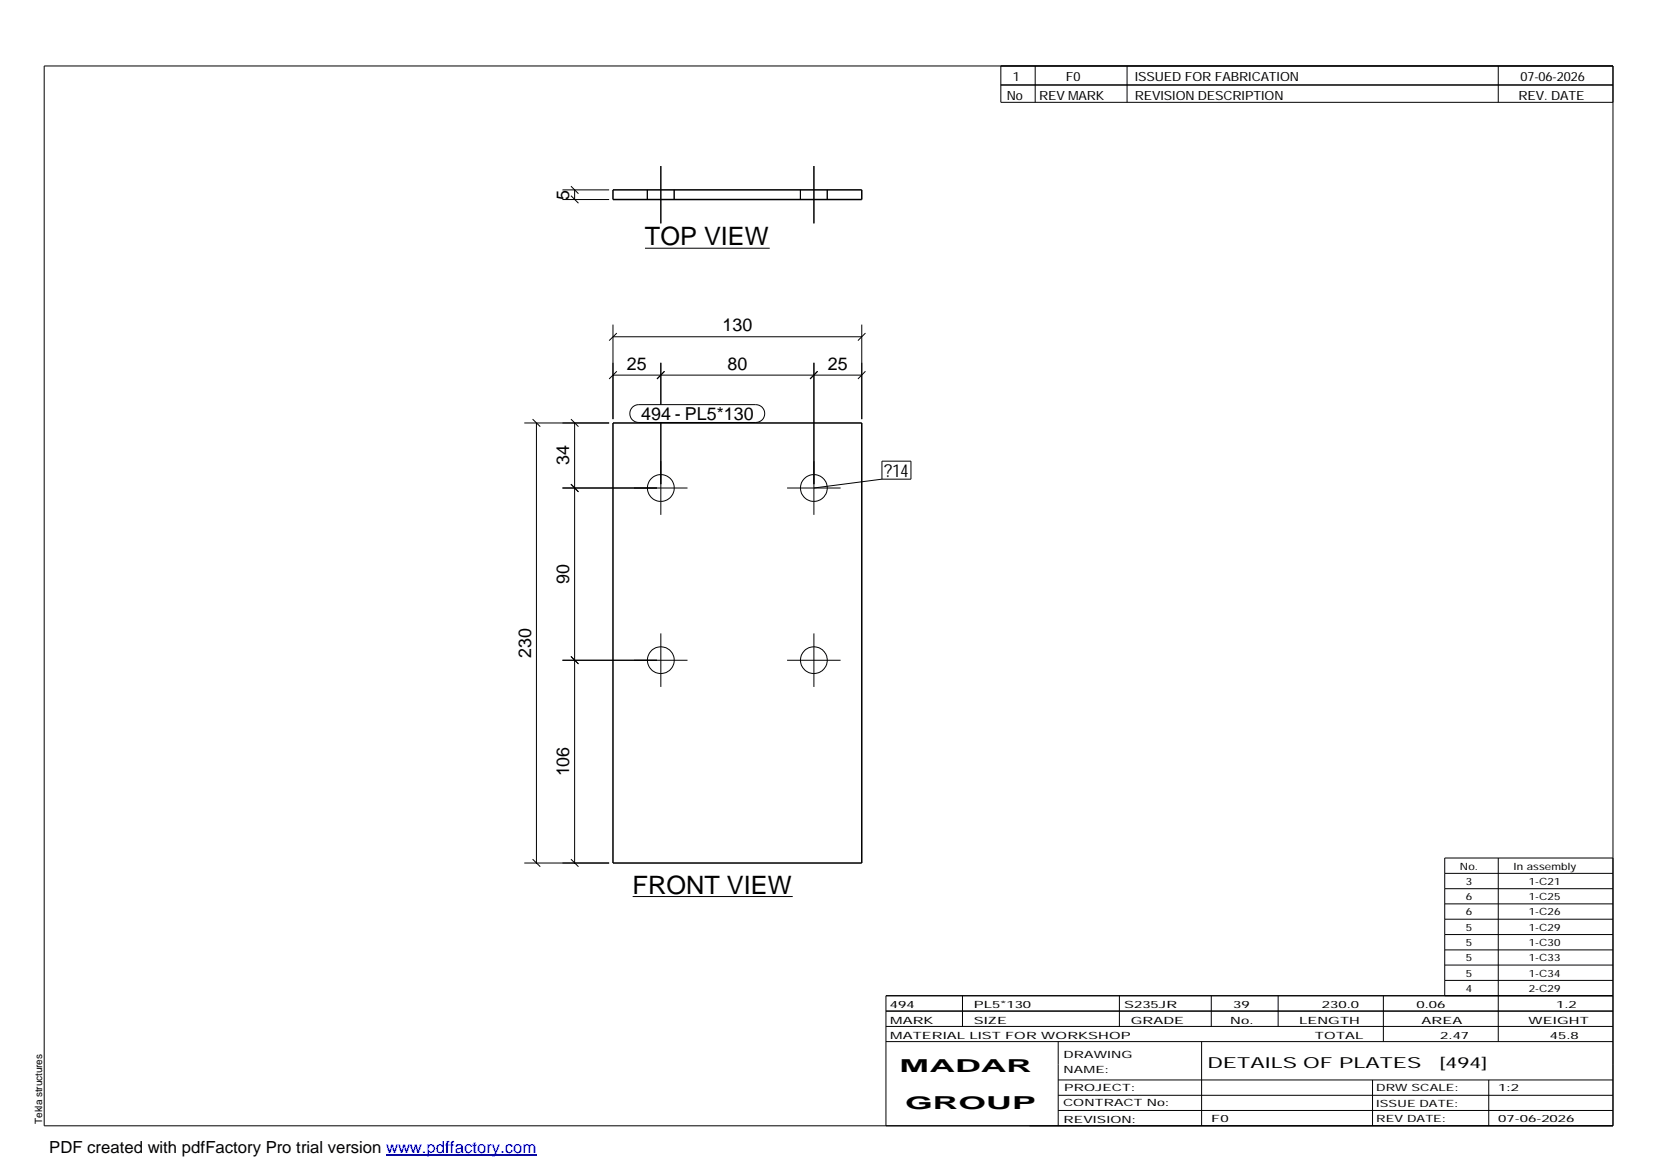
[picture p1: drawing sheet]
<svg xmlns="http://www.w3.org/2000/svg" width="420mm" height="297mm" viewBox="0 0 420 297" stroke-linecap="round" stroke-linejoin="round" font-family="sans-serif">
<g fill="none" stroke="#000" stroke-width=".25">
<path d="M11.2 16.7h398.3v269.1h-398.3zM254.1 16.7v9.3h155.4M262.8 16.7v9.3M286.1 16.7v9.3M380.4 16.7v9.3M254.1 21.6h155.4M142.8 50.7h11.8M142.8 48.2h11.8M144.9 49.7l2 1.9M144.9 47.3l2 1.9M145.9 48.2v2.5M164.3 48.2v2.5"/>
<path d="M167.8 42.1v14.6M171.2 48.2v2.5M203.2 48.2v2.5M206.6 42.1v14.6M210 48.2v2.5M163.7 63h31.7M155.6 85.5h63.2M155.6 82.4v24M155.6 95.2h63.2M156.6 84.6l-2 1.9M156.6 94.3l-2 1.9M167.8 92.1v10.6"/>
<path d="M168.7 94.3l-1.9 1.9M206.6 92.1v38.6M207.6 94.3l-1.9 1.9M218.8 82.4v24M219.7 84.6l-1.9 1.9M219.7 94.3l-1.9 1.9M133.1 107.4h21.5M135.2 106.4l2 1.9M136.2 107.4v111.7M144.9 106.4l2 1.9M145.9 107.4v111.7M160.6 103.4l.7-.5 .9-.2h29.7a2.26 2.26 0 0 1 2.2 2.3 2.26 2.26 0 0 1-2.2 2.3h-29.7a2.27 2.27 0 0 1-2.1-1.4 2.27 2.27 0 0 1 .5-2.5z"/>
<path d="M167.8 107.3v23.4M223.9 117.1h7.4v4.6h-7.4zM142.8 123.9h31.7M144.9 122.9l2 2M199.8 123.9h13.6M223.9 121.7l-17.3 2.2M142.8 167.6h31.7M144.9 166.7l2 1.9M167.8 160.8v13.6M199.8 167.6h13.6M206.6 160.8v13.6M133.1 219.1h21.5"/>
<path d="M135.2 218.1l2 1.9M144.9 218.1l2 1.9M380.4 217.8v46.6M409.5 217.8h-42.7v35M160.6 227.6h40.7M366.8 221.7h42.7M366.8 225.6h42.7M366.8 229.5h42.7M366.8 233.4h42.7M366.8 237.3h42.7M224.9 256.7h184.6M244.3 252.8v7.8"/>
<path d="M284.2 252.8v7.8M307.5 252.8v7.8M324.5 252.8v7.8M351.2 252.8v11.6M366.8 241.2h42.7M366.8 245h42.7M366.8 248.9h42.7M409.5 252.8h-184.6v33M224.9 264.4h184.6M224.9 260.6h184.6M268.6 264.4v21.4M268.6 274.2h140.9"/>
<path d="M268.6 278.1h140.9M305.1 264.4v21.4M348.4 274.2v11.6M378 274.2v11.6M268.6 281.9h140.9"/>
<circle cx="167.8" cy="123.9" r="3.4"/>
<circle cx="206.6" cy="123.9" r="3.4"/>
<circle cx="167.8" cy="167.6" r="3.4"/>
<circle cx="206.6" cy="167.6" r="3.4"/>
</g>
<path d="M155.6 48.2h63.2v2.5h-63.2zM155.6 107.4h63.2v111.7h-63.2z" fill="none" stroke="#000" stroke-width=".38"/>
<path d="M98 293.3h38.2" fill="none" stroke="#00f" stroke-width=".3"/>
<g font-size="6.4">
<text x="163.7" y="62.3">TOP VIEW</text>
<text x="160.6" y="226.9">FRONT VIEW</text>
</g>
<g font-size="4.5">
<text x="144.5" y="50.7" transform="rotate(-90 144.5 50.7)">5</text>
<text x="183.4" y="84.1">130</text>
<text x="159.2" y="93.8">25</text>
<text x="184.7" y="93.8">80</text>
<text x="210.2" y="93.8">25</text>
<text x="162.8" y="106.7">494 - PL5*130</text>
<text x="144.5" y="118.1" transform="rotate(-90 144.5 118.1)">34</text>
<text x="224.5" y="121.1">?14</text>
<text x="144.5" y="148.3" transform="rotate(-90 144.5 148.3)">90</text>
<text x="134.8" y="167" transform="rotate(-90 134.8 167)">230</text>
<text x="144.5" y="197.1" transform="rotate(-90 144.5 197.1)">106</text>
<text x="228.4" y="272.3">MADAR</text>
<text x="229.8" y="281.6">GROUP</text>
</g>
<text font-size="4.2" x="12.5" y="292.7">PDF created with pdfFactory Pro trial version www.pdffactory.com</text>
<g font-size="3.9">
<text x="306.5" y="271.3">DETAILS OF PLATES</text>
<text x="365.4" y="271.3">[494]</text>
</g>
<g font-size="3.2">
<text x="257.1" y="20.5">1</text>
<text x="270.6" y="20.5">F0</text>
<text x="288.1" y="20.5">ISSUEDFORFABRICATION</text>
<text x="386" y="20.5">07-06-2026</text>
<text x="255.6" y="25.5">No</text>
<text x="263.8" y="25.5">REVMARK</text>
<text x="288.1" y="25.5">REVISIONDESCRIPTION</text>
<text x="385.5" y="25.5">REV. DATE</text>
</g>
<g font-size="2.5">
<text x="370.6" y="220.8">No.</text>
<text x="384.3" y="220.8">Inassembly</text>
<text x="372.1" y="224.6">3</text>
<text x="388.1" y="224.6">1-C21</text>
<text x="372.1" y="228.5">6</text>
<text x="372.1" y="232.4">6</text>
<text x="388.1" y="228.5">1-C25</text>
<text x="388.1" y="232.4">1-C26</text>
<text x="372.1" y="236.3">5</text>
<text x="388.1" y="236.3">1-C29</text>
<text x="372.1" y="240.2">5</text>
<text x="372.1" y="244.1">5</text>
<text x="388.1" y="240.2">1-C30</text>
<text x="388.1" y="244.1">1-C33</text>
<text x="372.1" y="247.9">5</text>
<text x="372.1" y="251.8">4</text>
<text x="388.1" y="247.9">1-C34</text>
<text x="388.1" y="251.8">2-C29</text>
<text x="225.9" y="255.9">49</text>
<text x="230.1" y="255.9">4</text>
<text x="247.3" y="255.9">PL5*130</text>
<text x="285.4" y="255.9">S235JR</text>
<text x="313.1" y="255.9">39</text>
<text x="335.6" y="255.9">230</text>
<text x="341.9" y="255.9">.0</text>
<text x="359.6" y="255.9">0</text>
<text x="361.7" y="255.9">.0</text>
<text x="364.9" y="255.9">6</text>
<text x="395.1" y="255.9">1.2</text>
<text x="226" y="263.7">M</text>
<text x="226" y="259.9">M</text>
<text x="229.2" y="263.7">ATERIAL LIST FOR W</text>
<text x="229.2" y="259.9">ARK</text>
<text x="247.2" y="259.9">SIZE</text>
<text x="268" y="263.7">ORKSHOP</text>
<text x="287.1" y="259.9">GRADE</text>
<text x="312.3" y="259.9">No.</text>
<text x="329.8" y="259.9">LENGTH</text>
<text x="333.8" y="263.7">TOTAL</text>
<text x="360.9" y="259.9">AREA</text>
<text x="365.6" y="263.7">2.47</text>
<text x="388.1" y="259.9">W</text>
<text x="391.7" y="259.9">EIGHT</text>
<text x="393.4" y="263.7">45.8</text>
<text x="270" y="268.5">DRAW</text>
<text x="281.1" y="268.5">ING</text>
<text x="270" y="272.5">NAM</text>
<text x="278.1" y="272.5">E:</text>
<text x="269.9" y="280.9">CONTRACT No:</text>
<text x="270.2" y="277">PROJECT:</text>
<text x="349.4" y="277.1">DRWSCALE:</text>
<text x="349.4" y="281">ISSUE DATE:</text>
<text x="380.4" y="277.1">1:2</text>
<text x="10.7" y="285.4" transform="rotate(-90 10.7 285.4)">Tekla structures</text>
<text x="270" y="285">REVISION:</text>
<text x="307.5" y="284.8">F0</text>
<text x="349.4" y="284.8">REVDATE:</text>
<text x="380.4" y="284.8">0</text>
<text x="382.5" y="284.8">7-0 -20</text>
<text x="387.9" y="284.8">6</text>
<text x="395.5" y="284.8">26</text>
</g>
</svg>
